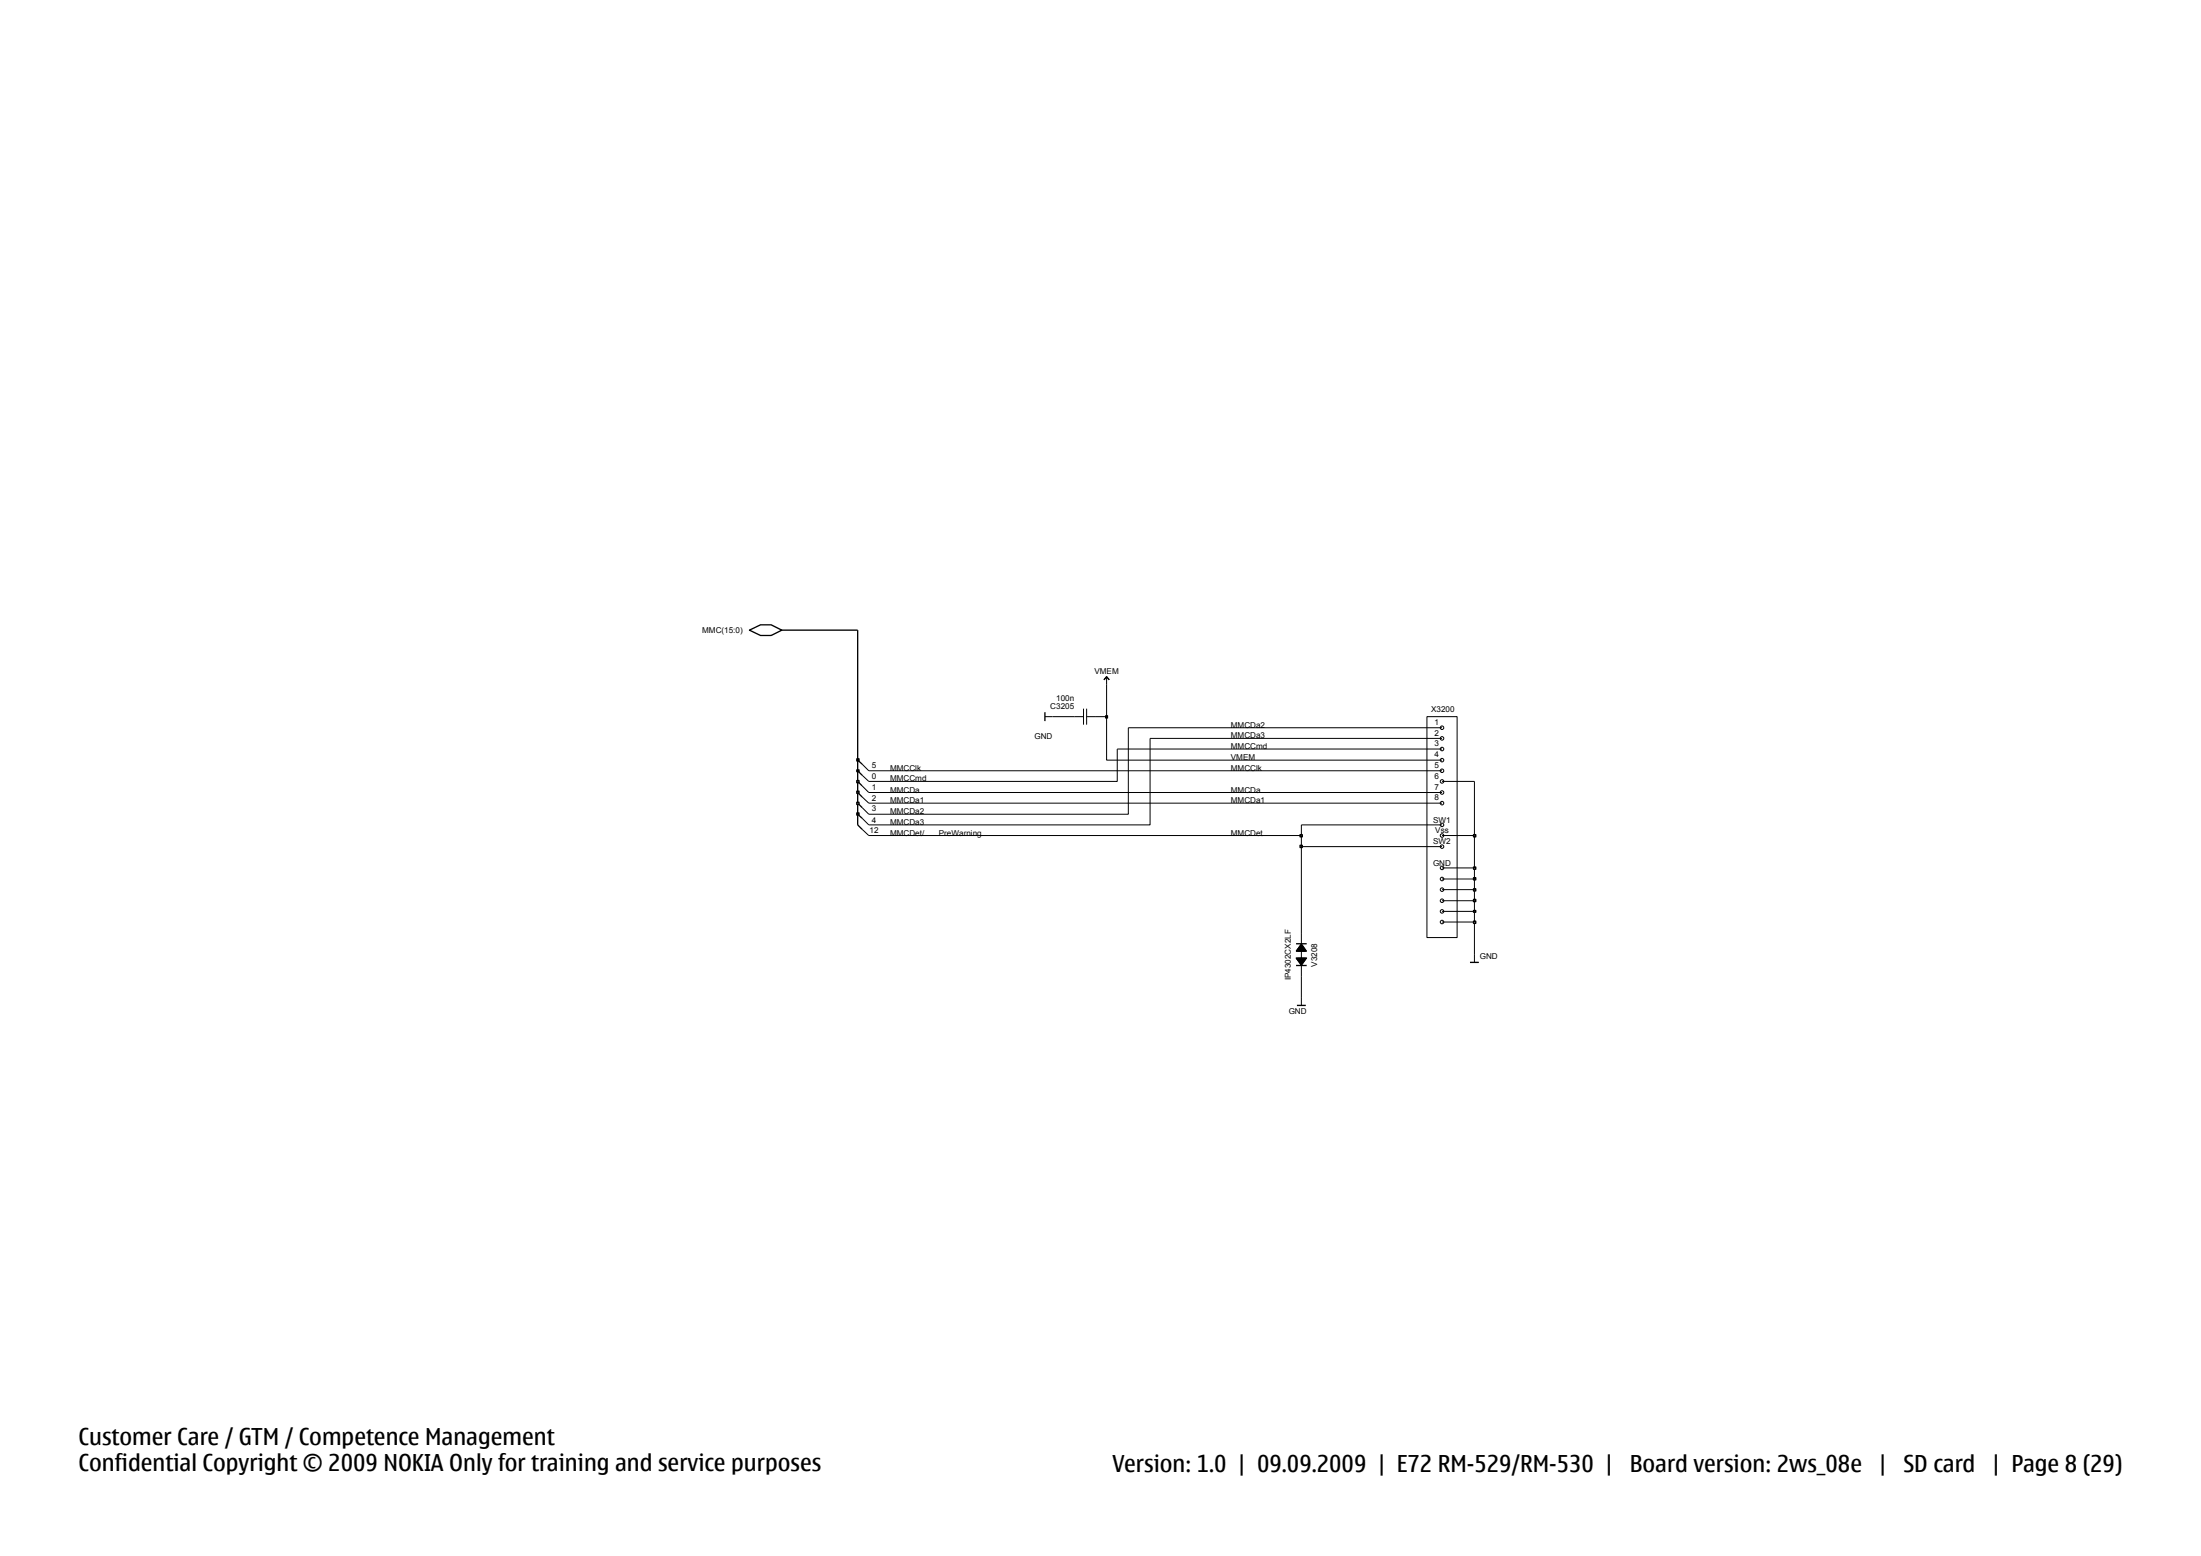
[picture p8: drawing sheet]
<svg xmlns="http://www.w3.org/2000/svg" width="420mm" height="297mm" viewBox="0 0 420 297" stroke-linecap="round" stroke-linejoin="round" font-family="sans-serif">
<g fill="none" stroke="#000" stroke-width=".25">
<path d="M143 120.3l2.1-1h2.1l2 1-2 1h-2.1zM199.4 135.9v1.7M210.7 129.8l.5-.6 .5 .6M163.7 157.4l.8 .9M163.7 145.1l.8 .8M163.7 147.1l.8 .9M163.7 149.2l.8 .8M163.7 151.3l.8 .8M163.7 153.3l.8 .8M163.7 155.4l.8 .8M247.3 180.1h2M247.3 184.3h2"/>
<path d="M247.4 182.9h1.8l-.9 1.2zM247.5 191.9h1.7M247.6 182.9h1.5l-.8 1.1zM247.7 183h1.2l-.6 .9zM247.8 183.1h1l-.5 .6zM248 183.2h.7l-.4 .4zM248.1 183.3h.4l-.2 .1zM248.1 181.2l.2-.2 .2 .2zM248.2 180.6h.2M248.2 183.4h.2M248.3 180.3l.9 1.2h-1.8zM248.3 180.4l.8 1.1h-1.5z"/>
<path d="M248.3 180.6l.6 .8h-1.2zM248.3 180.7l.5 .6h-1zM248.3 180.8l.4 .4h-.7zM280.5 183.7h1.7"/>
</g>
<g fill="none" stroke="#000" stroke-width=".19">
<path d="M199.4 136.8h1.4M205 136.8h1.8M206.8 135.3v3M207.4 136.8h1.7M207.4 135.3v3M210.7 129.8l.5-.6 .5 .6M211.2 129.2v1.4M272.3 136.8h5.7v42.2h-5.7zM164.5 158.3l1.3 1.2M164.5 145.9l1.3 1.2M164.5 148l1.3 1.2M164.5 150l1.3 1.3"/>
<path d="M164.5 152.1l1.3 1.2M164.5 154.1l1.3 1.3M164.5 156.2l1.3 1.2M248.3 161.6v30.3M275.2 176h6.2v7.7M247.3 182.8h2l-1 1.5zM248.3 180.1l1 1.5h-2z"/>
<circle cx="275.2" cy="138.9" r=".34"/>
<circle cx="275.2" cy="151.3" r=".34"/>
<circle cx="275.2" cy="149.2" r=".34"/>
<circle cx="275.2" cy="153.3" r=".34"/>
<circle cx="275.2" cy="157.4" r=".34"/>
<circle cx="275.2" cy="159.5" r=".34"/>
<circle cx="275.2" cy="143" r=".34"/>
<circle cx="275.2" cy="140.9" r=".34"/>
<circle cx="275.2" cy="145.1" r=".34"/>
<circle cx="275.2" cy="147.1" r=".34"/>
<circle cx="275.2" cy="165.7" r=".34"/>
<circle cx="275.2" cy="167.8" r=".34"/>
<circle cx="275.2" cy="161.6" r=".34"/>
<circle cx="275.2" cy="176" r=".34"/>
<circle cx="275.2" cy="169.8" r=".34"/>
<circle cx="275.2" cy="171.9" r=".34"/>
<circle cx="275.2" cy="174" r=".34"/>
</g>
<path d="M281.2 175.8h.4v.4h-.4z" fill-rule="evenodd" fill="#c2c2c2" stroke="#000" stroke-width=".25"/>
<path d="M275.2 174h6.2v2" fill="none" stroke="#000" stroke-width=".19"/>
<path d="M281.2 173.8h.4v.3h-.4z" fill-rule="evenodd" fill="#c2c2c2" stroke="#000" stroke-width=".25"/>
<path d="M275.2 171.9h6.2v2.1" fill="none" stroke="#000" stroke-width=".19"/>
<path d="M281.2 171.7h.4v.4h-.4z" fill-rule="evenodd" fill="#c2c2c2" stroke="#000" stroke-width=".25"/>
<path d="M275.2 169.8h6.2v2.1" fill="none" stroke="#000" stroke-width=".19"/>
<path d="M281.2 169.6h.4v.5h-.4z" fill-rule="evenodd" fill="#c2c2c2" stroke="#000" stroke-width=".25"/>
<path d="M275.2 167.8h6.2v2" fill="none" stroke="#000" stroke-width=".19"/>
<path d="M281.2 167.5h.4v.4h-.4z" fill-rule="evenodd" fill="#c2c2c2" stroke="#000" stroke-width=".25"/>
<path d="M275.2 165.7h6.2v2.1" fill="none" stroke="#000" stroke-width=".19"/>
<path d="M281.2 165.5h.4v.4h-.4z" fill-rule="evenodd" fill="#c2c2c2" stroke="#000" stroke-width=".25"/>
<path d="M281.4 159.5v6.2" fill="none" stroke="#000" stroke-width=".19"/>
<path d="M248.1 161.3h.4v.5h-.4z" fill-rule="evenodd" fill="#c2c2c2" stroke="#000" stroke-width=".25"/>
<path d="M165.8 159.5h82.5v2.1h26.9" fill="none" stroke="#000" stroke-width=".19"/>
<path d="M248.1 159.3h.4v.4h-.4z" fill-rule="evenodd" fill="#c2c2c2" stroke="#000" stroke-width=".25"/>
<path d="M248.3 157.4v2.1M275.2 159.5h6.2" fill="none" stroke="#000" stroke-width=".19"/>
<path d="M281.2 159.3h.4v.4h-.4z" fill-rule="evenodd" fill="#c2c2c2" stroke="#000" stroke-width=".25"/>
<path d="M219.5 140.9v16.5h-53.7M248.3 157.4h26.9M281.4 149.2v10.3" fill="none" stroke="#000" stroke-width=".19"/>
<path d="M163.7 155.4v2" fill="none" stroke="#000" stroke-width=".25"/>
<path d="M163.5 155.2h.4v.4h-.4z" fill-rule="evenodd" fill="#c2c2c2" stroke="#000" stroke-width=".25"/>
<path d="M163.7 153.3v2.1" fill="none" stroke="#000" stroke-width=".25"/>
<path d="M215.3 138.9v16.5h-49.5" fill="none" stroke="#000" stroke-width=".19"/>
<path d="M163.5 153.1h.4v.5h-.4z" fill-rule="evenodd" fill="#c2c2c2" stroke="#000" stroke-width=".25"/>
<path d="M163.7 151.3v2" fill="none" stroke="#000" stroke-width=".25"/>
<path d="M165.8 153.3h109.4" fill="none" stroke="#000" stroke-width=".19"/>
<path d="M163.5 151h.4v.4h-.4z" fill-rule="evenodd" fill="#c2c2c2" stroke="#000" stroke-width=".25"/>
<path d="M163.7 149.2v2.1" fill="none" stroke="#000" stroke-width=".25"/>
<path d="M165.8 151.3h109.4" fill="none" stroke="#000" stroke-width=".19"/>
<path d="M163.5 149h.4v.4h-.4z" fill-rule="evenodd" fill="#c2c2c2" stroke="#000" stroke-width=".25"/>
<path d="M163.7 147.1v2.1" fill="none" stroke="#000" stroke-width=".25"/>
<path d="M213.2 143v6.2h-47.4M275.2 149.2h6.2" fill="none" stroke="#000" stroke-width=".19"/>
<path d="M163.5 147h.4v.3h-.4z" fill-rule="evenodd" fill="#c2c2c2" stroke="#000" stroke-width=".25"/>
<path d="M163.7 145.1v2" fill="none" stroke="#000" stroke-width=".25"/>
<path d="M165.8 147.1h109.4" fill="none" stroke="#000" stroke-width=".19"/>
<path d="M163.5 144.8h.4v.5h-.4z" fill-rule="evenodd" fill="#c2c2c2" stroke="#000" stroke-width=".25"/>
<path d="M163.7 120.3v24.8" fill="none" stroke="#000" stroke-width=".25"/>
<path d="M200.8 136.8h4.2M209.1 136.8h2.1v8.3h64M215.3 138.9h59.9M213.2 143h62M219.5 140.9h55.7" fill="none" stroke="#000" stroke-width=".19"/>
<path d="M211 136.6h.3v.4h-.3z" fill-rule="evenodd" fill="#c2c2c2" stroke="#000" stroke-width=".25"/>
<path d="M211.2 130.6v6.2" fill="none" stroke="#000" stroke-width=".19"/>
<path d="M149.2 120.3h14.5" fill="none" stroke="#000" stroke-width=".25"/>
<g font-size="4.4">
<text x="15" y="275.9">Customer Care / GTM / Competence Management</text>
<text x="15" y="280.8">Confidential Copyright © 2009 NOKIA Only for training and service purposes</text>
<text x="212.3" y="280.9">Version: 1.0 | 09.09.2009 | E72 RM-529/RM-530 |</text>
<text x="311" y="280.9">Board version: 2ws_08e</text>
<text x="358.5" y="280.9">|</text>
<text x="363.2" y="280.9">SD card</text>
<text x="380.1" y="280.9">| Page 8 (29)</text>
</g>
<g font-size="1.5">
<text x="134" y="120.9">MMC(15:0)</text>
<text x="208.8" y="128.6">VMEM</text>
<text x="200.4" y="135.4">C3205</text>
<text x="201.5" y="133.8">100n</text>
<text x="273.1" y="135.9">X3200</text>
<text x="197.4" y="141.1">GND</text>
<text x="234.9" y="140.9">MMCDa3</text>
<text x="234.9" y="143">MMCCmd</text>
<text x="234.9" y="138.9">MMCDa2</text>
<text x="273.7" y="138.3">1</text>
<text x="273.7" y="140.4">2</text>
<text x="273.7" y="142.5">3</text>
<text x="166.4" y="146.7">5</text>
<text x="166.4" y="148.7">0</text>
<text x="169.8" y="149.2">MMCCmd</text>
<text x="169.8" y="147.1">MMCClk</text>
<text x="234.9" y="147.1">MMCClk</text>
<text x="234.9" y="145.1">VMEM</text>
<text x="273.7" y="144.6">4</text>
<text x="273.7" y="146.6">5</text>
<text x="273.7" y="148.6">6</text>
<text x="166.4" y="154.9">3</text>
<text x="166.4" y="150.8">1</text>
<text x="166.4" y="152.9">2</text>
<text x="169.8" y="151.3">MMCDa</text>
<text x="169.8" y="153.3">MMCDa1</text>
<text x="169.8" y="155.4">MMCDa2</text>
<text x="234.9" y="153.3">MMCDa1</text>
<text x="234.9" y="151.3">MMCDa</text>
<text x="273.7" y="150.8">7</text>
<text x="273.7" y="152.8">8</text>
<text x="165.9" y="159">12</text>
<text x="166.4" y="157">4</text>
<text x="169.8" y="159.5">MMCDet/</text>
<text x="169.8" y="157.4">MMCDa3</text>
<text x="179.2" y="159.5">PreWarning</text>
<text x="234.9" y="159.5">MMCDet</text>
<text x="273.5" y="161.2">SW2</text>
<text x="273.5" y="157">SW1</text>
<text x="273.9" y="159.1">Vss</text>
<text x="273.5" y="165.3">GND</text>
<text x="251.3" y="184.5" transform="rotate(-90 251.3 184.5)">V3208</text>
<text x="282.4" y="183">GND</text>
<text x="246.3" y="187.1" transform="rotate(-90 246.3 187.1)">IP4302CX2LF</text>
<text x="245.9" y="193.6">GND</text>
</g>
</svg>
